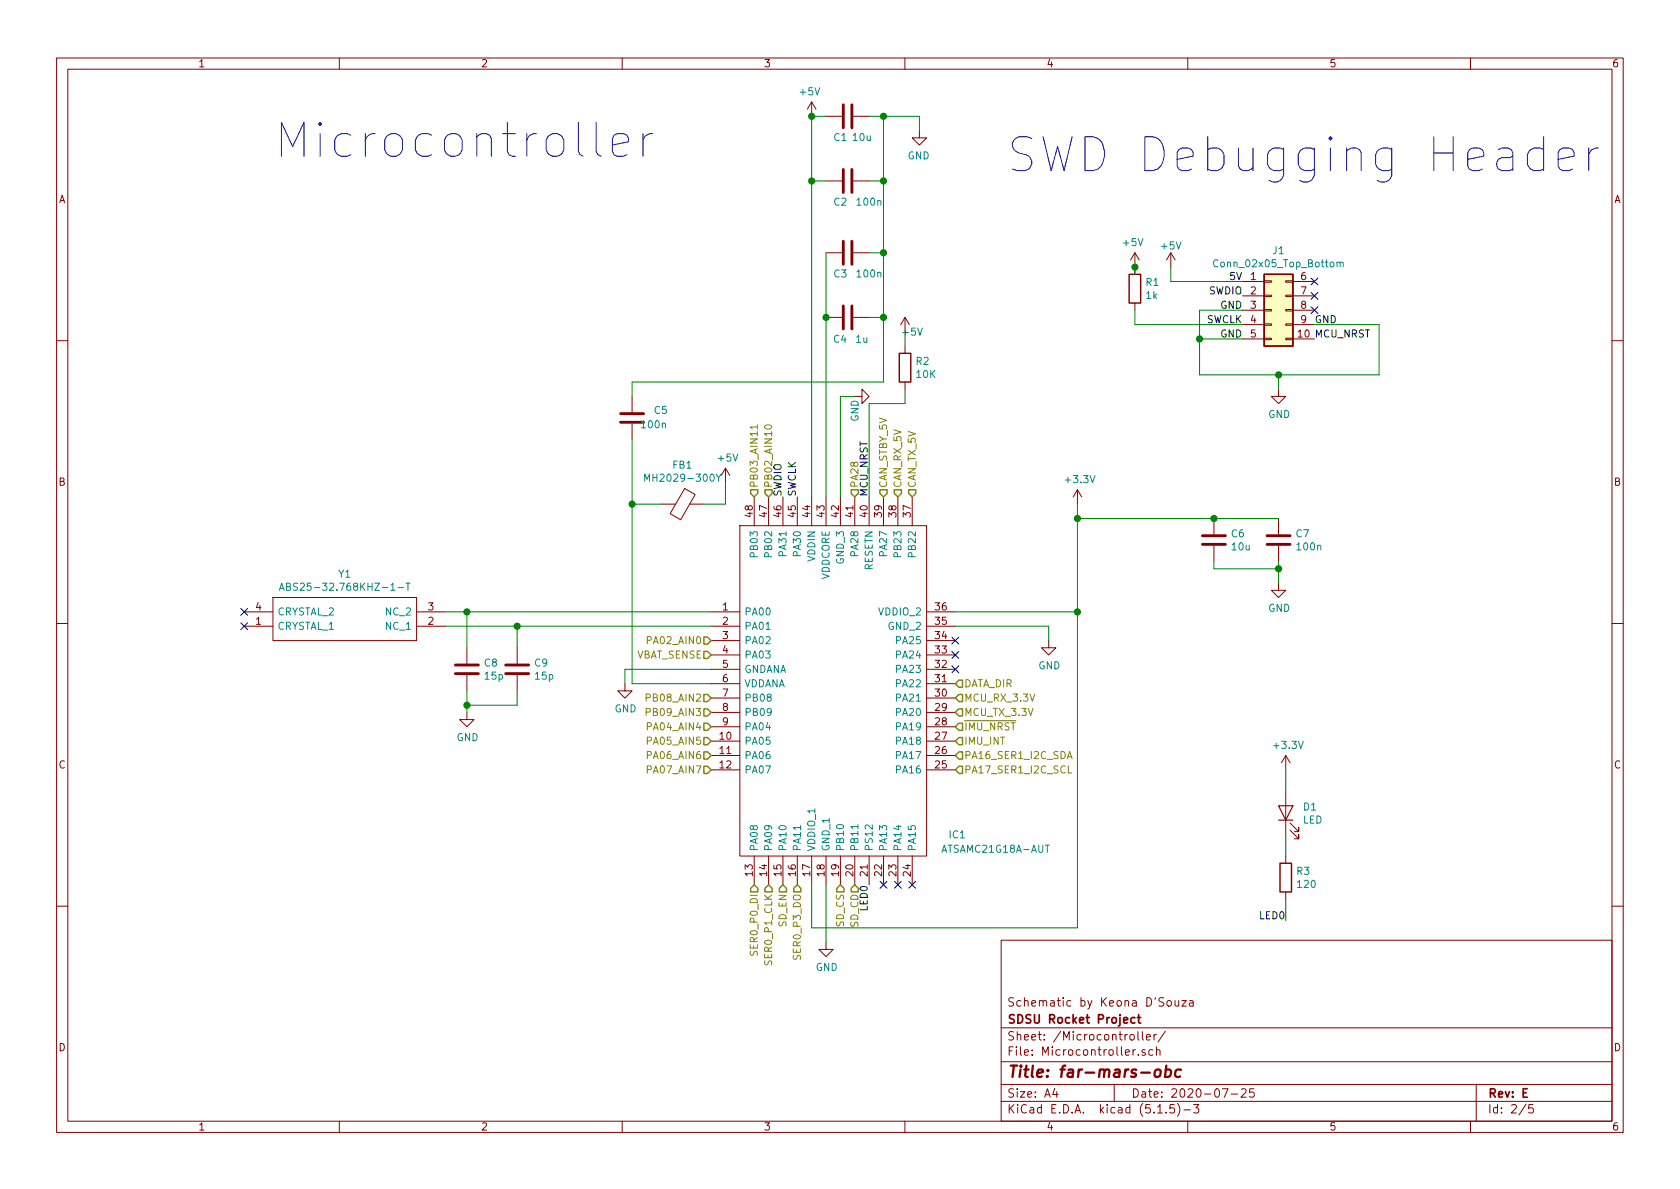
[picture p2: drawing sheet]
EESchema Schematic File Version 4
EELAYER 30 0
EELAYER END
$Descr A4 11693 8268
encoding utf-8
Sheet 2 5
Title "far-mars-obc"
Date "2020-07-25"
Rev "E"
Comp "SDSU Rocket Project"
Comment1 "Schematic by Keona D'Souza"
Comment2 ""
Comment3 ""
Comment4 ""
$EndDescr
NoConn ~ 6150 6150
NoConn ~ 6250 6150
NoConn ~ 6350 6150
Text Label 6050 6150 3    50   ~ 0
LED0
NoConn ~ 6650 4650
NoConn ~ 6650 4550
NoConn ~ 6650 4450
$Comp
L Device:C C?
U 1 1
P 8450 3750
AR Path="/5F4F3085" Ref="C?"  Part="1" 
AR Path="/5F4DCEF8/5F4F3085" Ref="C6"  Part="1" 
AR Path="/5F2263FF/5F4F3085" Ref="C?"  Part="1" 
F 0 "C6" H 8565 3796 50  0000 L CNN
F 1 "10u" H 8565 3705 50  0000 L CNN
F 2 "" H 8488 3600 50  0001 C CNN
F 3 "~" H 8450 3750 50  0001 C CNN
	1    8450 3750
	1    0    0    -1  
$EndComp
$Comp
L Device:C C?
U 1 1
P 8900 3750
AR Path="/5F4F308B" Ref="C?"  Part="1" 
AR Path="/5F4DCEF8/5F4F308B" Ref="C7"  Part="1" 
AR Path="/5F2263FF/5F4F308B" Ref="C?"  Part="1" 
F 0 "C7" H 9015 3796 50  0000 L CNN
F 1 "100n" H 9015 3705 50  0000 L CNN
F 2 "" H 8938 3600 50  0001 C CNN
F 3 "~" H 8900 3750 50  0001 C CNN
	1    8900 3750
	1    0    0    -1  
$EndComp
$Comp
L power:GND #PWR?
U 1 1
P 8900 4050
AR Path="/5F4F3091" Ref="#PWR?"  Part="1" 
AR Path="/5F4DCEF8/5F4F3091" Ref="#PWR010"  Part="1" 
AR Path="/5F2263FF/5F4F3091" Ref="#PWR?"  Part="1" 
F 0 "#PWR010" H 8900 3800 50  0001 C CNN
F 1 "GND" H 8905 3877 50  0000 C CNN
F 2 "" H 8900 4050 50  0001 C CNN
F 3 "" H 8900 4050 50  0001 C CNN
	1    8900 4050
	1    0    0    -1  
$EndComp
Wire Wire Line
	8900 3900 8900 3950
Wire Wire Line
	8450 3600 7500 3600
Wire Wire Line
	8450 3600 8900 3600
Connection ~ 8450 3600
Wire Wire Line
	8450 3900 8450 3950
Wire Wire Line
	8450 3950 8900 3950
Connection ~ 8900 3950
Wire Wire Line
	8900 3950 8900 4050
Wire Wire Line
	6650 4250 7500 4250
Wire Wire Line
	7500 3600 7500 4250
$Comp
L power:+3.3V #PWR?
U 1 1
P 7500 3500
AR Path="/5F4F30A1" Ref="#PWR?"  Part="1" 
AR Path="/5F4DCEF8/5F4F30A1" Ref="#PWR09"  Part="1" 
AR Path="/5F2263FF/5F4F30A1" Ref="#PWR?"  Part="1" 
F 0 "#PWR09" H 7500 3350 50  0001 C CNN
F 1 "+3.3V" H 7515 3673 50  0000 C CNN
F 2 "" H 7500 3500 50  0001 C CNN
F 3 "" H 7500 3500 50  0001 C CNN
	1    7500 3500
	1    0    0    -1  
$EndComp
Wire Wire Line
	7500 3500 7500 3600
Connection ~ 7500 3600
$Comp
L Device:R R?
U 1 1
P 6300 2550
AR Path="/5F4F30AA" Ref="R?"  Part="1" 
AR Path="/5F4DCEF8/5F4F30AA" Ref="R2"  Part="1" 
AR Path="/5F2263FF/5F4F30AA" Ref="R?"  Part="1" 
F 0 "R2" H 6370 2596 50  0000 L CNN
F 1 "10K" H 6370 2505 50  0000 L CNN
F 2 "" V 6230 2550 50  0001 C CNN
F 3 "~" H 6300 2550 50  0001 C CNN
	1    6300 2550
	1    0    0    -1  
$EndComp
$Comp
L power:+5V #PWR?
U 1 1
P 6300 2300
AR Path="/5F4F30B0" Ref="#PWR?"  Part="1" 
AR Path="/5F4DCEF8/5F4F30B0" Ref="#PWR05"  Part="1" 
AR Path="/5F2263FF/5F4F30B0" Ref="#PWR?"  Part="1" 
F 0 "#PWR05" H 6300 2150 50  0001 C CNN
F 1 "+5V" H 6350 2300 50  0000 C CNN
F 2 "" H 6300 2300 50  0001 C CNN
F 3 "" H 6300 2300 50  0001 C CNN
	1    6300 2300
	1    0    0    -1  
$EndComp
Wire Wire Line
	6300 2300 6300 2400
$Comp
L Device:C C?
U 1 1
P 3250 4650
AR Path="/5F4F30B7" Ref="C?"  Part="1" 
AR Path="/5F4DCEF8/5F4F30B7" Ref="C8"  Part="1" 
AR Path="/5F2263FF/5F4F30B7" Ref="C?"  Part="1" 
F 0 "C8" H 3365 4696 50  0000 L CNN
F 1 "15p" H 3365 4605 50  0000 L CNN
F 2 "" H 3288 4500 50  0001 C CNN
F 3 "~" H 3250 4650 50  0001 C CNN
	1    3250 4650
	1    0    0    -1  
$EndComp
$Comp
L Device:C C?
U 1 1
P 3600 4650
AR Path="/5F4F30BD" Ref="C?"  Part="1" 
AR Path="/5F4DCEF8/5F4F30BD" Ref="C9"  Part="1" 
AR Path="/5F2263FF/5F4F30BD" Ref="C?"  Part="1" 
F 0 "C9" H 3715 4696 50  0000 L CNN
F 1 "15p" H 3715 4605 50  0000 L CNN
F 2 "" H 3638 4500 50  0001 C CNN
F 3 "~" H 3600 4650 50  0001 C CNN
	1    3600 4650
	1    0    0    -1  
$EndComp
Wire Wire Line
	3250 4500 3250 4250
Connection ~ 3250 4250
Wire Wire Line
	3250 4250 3100 4250
Wire Wire Line
	3600 4500 3600 4350
Wire Wire Line
	3100 4350 3600 4350
Connection ~ 3600 4350
Wire Wire Line
	3600 4350 4950 4350
$Comp
L power:GND #PWR?
U 1 1
P 3250 4950
AR Path="/5F4F30D8" Ref="#PWR?"  Part="1" 
AR Path="/5F4DCEF8/5F4F30D8" Ref="#PWR013"  Part="1" 
AR Path="/5F2263FF/5F4F30D8" Ref="#PWR?"  Part="1" 
F 0 "#PWR013" H 3250 4700 50  0001 C CNN
F 1 "GND" H 3255 4777 50  0000 C CNN
F 2 "" H 3250 4950 50  0001 C CNN
F 3 "" H 3250 4950 50  0001 C CNN
	1    3250 4950
	1    0    0    -1  
$EndComp
Wire Wire Line
	3250 4800 3250 4900
Wire Wire Line
	3600 4800 3600 4900
Wire Wire Line
	3600 4900 3250 4900
Connection ~ 3250 4900
Wire Wire Line
	3250 4900 3250 4950
$Comp
L Device:Ferrite_Bead FB?
U 1 1
P 4750 3500
AR Path="/5F4F30E3" Ref="FB?"  Part="1" 
AR Path="/5F4DCEF8/5F4F30E3" Ref="FB1"  Part="1" 
AR Path="/5F2263FF/5F4F30E3" Ref="FB?"  Part="1" 
F 0 "FB1" V 4476 3500 50  0000 C CNN
F 1 "MH2029-300Y" V 4567 3500 50  0000 C CNN
F 2 "" V 4680 3500 50  0001 C CNN
F 3 "~" H 4750 3500 50  0001 C CNN
	1    4750 3500
	0    1    1    0   
$EndComp
$Comp
L power:+5V #PWR?
U 1 1
P 5050 3350
AR Path="/5F4F30E9" Ref="#PWR?"  Part="1" 
AR Path="/5F4DCEF8/5F4F30E9" Ref="#PWR08"  Part="1" 
AR Path="/5F2263FF/5F4F30E9" Ref="#PWR?"  Part="1" 
F 0 "#PWR08" H 5050 3200 50  0001 C CNN
F 1 "+5V" H 5065 3523 50  0000 C CNN
F 2 "" H 5050 3350 50  0001 C CNN
F 3 "" H 5050 3350 50  0001 C CNN
	1    5050 3350
	1    0    0    -1  
$EndComp
Wire Wire Line
	4950 4250 3250 4250
$Comp
L Device:C C?
U 1 1
P 4400 2900
AR Path="/5F4F30F0" Ref="C?"  Part="1" 
AR Path="/5F4DCEF8/5F4F30F0" Ref="C5"  Part="1" 
AR Path="/5F2263FF/5F4F30F0" Ref="C?"  Part="1" 
F 0 "C5" H 4200 2850 50  0000 C CNN
F 1 "100n" H 4250 2950 50  0000 C CNN
F 2 "" H 4438 2750 50  0001 C CNN
F 3 "~" H 4400 2900 50  0001 C CNN
	1    4400 2900
	-1   0    0    1   
$EndComp
Wire Wire Line
	4900 3500 5050 3500
Wire Wire Line
	5050 3500 5050 3350
$Comp
L power:GND #PWR?
U 1 1
P 6400 900
AR Path="/5F4F30FB" Ref="#PWR?"  Part="1" 
AR Path="/5F4DCEF8/5F4F30FB" Ref="#PWR02"  Part="1" 
AR Path="/5F2263FF/5F4F30FB" Ref="#PWR?"  Part="1" 
F 0 "#PWR02" H 6400 650 50  0001 C CNN
F 1 "GND" H 6405 727 50  0000 C CNN
F 2 "" H 6400 900 50  0001 C CNN
F 3 "" H 6400 900 50  0001 C CNN
	1    6400 900 
	-1   0    0    -1  
$EndComp
$Comp
L Device:C C?
U 1 1
P 5900 2200
AR Path="/5F4F3101" Ref="C?"  Part="1" 
AR Path="/5F4DCEF8/5F4F3101" Ref="C4"  Part="1" 
AR Path="/5F2263FF/5F4F3101" Ref="C?"  Part="1" 
F 0 "C4" V 6050 2200 50  0000 L CNN
F 1 "1u" V 6050 2050 50  0000 L CNN
F 2 "" H 5938 2050 50  0001 C CNN
F 3 "~" H 5900 2200 50  0001 C CNN
	1    5900 2200
	0    -1   1    0   
$EndComp
$Comp
L Device:C C?
U 1 1
P 5900 1750
AR Path="/5F4F3107" Ref="C?"  Part="1" 
AR Path="/5F4DCEF8/5F4F3107" Ref="C3"  Part="1" 
AR Path="/5F2263FF/5F4F3107" Ref="C?"  Part="1" 
F 0 "C3" V 5750 1700 50  0000 C CNN
F 1 "100n" V 5750 1900 50  0000 C CNN
F 2 "" H 5938 1600 50  0001 C CNN
F 3 "~" H 5900 1750 50  0001 C CNN
	1    5900 1750
	0    1    -1   0   
$EndComp
$Comp
L Device:C C?
U 1 1
P 5900 1250
AR Path="/5F4F310D" Ref="C?"  Part="1" 
AR Path="/5F4DCEF8/5F4F310D" Ref="C2"  Part="1" 
AR Path="/5F2263FF/5F4F310D" Ref="C?"  Part="1" 
F 0 "C2" V 5750 1200 50  0000 C CNN
F 1 "100n" V 5750 1400 50  0000 C CNN
F 2 "" H 5938 1100 50  0001 C CNN
F 3 "~" H 5900 1250 50  0001 C CNN
	1    5900 1250
	0    1    -1   0   
$EndComp
$Comp
L Device:C C?
U 1 1
P 5900 800
AR Path="/5F4F3113" Ref="C?"  Part="1" 
AR Path="/5F4DCEF8/5F4F3113" Ref="C1"  Part="1" 
AR Path="/5F2263FF/5F4F3113" Ref="C?"  Part="1" 
F 0 "C1" V 5750 750 50  0000 C CNN
F 1 "10u" V 5750 900 50  0000 C CNN
F 2 "" H 5938 650 50  0001 C CNN
F 3 "~" H 5900 800 50  0001 C CNN
	1    5900 800 
	0    1    -1   0   
$EndComp
$Comp
L power:+5V #PWR?
U 1 1
P 5650 800
AR Path="/5F4F3119" Ref="#PWR?"  Part="1" 
AR Path="/5F4DCEF8/5F4F3119" Ref="#PWR01"  Part="1" 
AR Path="/5F2263FF/5F4F3119" Ref="#PWR?"  Part="1" 
F 0 "#PWR01" H 5650 650 50  0001 C CNN
F 1 "+5V" H 5665 973 50  0000 C CNN
F 2 "" H 5650 800 50  0001 C CNN
F 3 "" H 5650 800 50  0001 C CNN
	1    5650 800 
	-1   0    0    -1  
$EndComp
Wire Wire Line
	6050 800  6150 800 
Wire Wire Line
	5750 800  5650 800 
Wire Wire Line
	5650 800  5650 1250
Connection ~ 5650 1250
Wire Wire Line
	5750 1250 5650 1250
Wire Wire Line
	6050 1250 6150 1250
Wire Wire Line
	6150 1250 6150 800 
Wire Wire Line
	6400 800  6400 900 
Wire Wire Line
	6150 1250 6150 1750
Wire Wire Line
	6150 1750 6050 1750
Connection ~ 6150 1250
Wire Wire Line
	6150 1750 6150 2200
Wire Wire Line
	6150 2200 6050 2200
Connection ~ 6150 1750
Wire Wire Line
	5750 1750 5750 2200
Connection ~ 5750 2200
Wire Wire Line
	6150 800  6400 800 
Connection ~ 6150 800 
Connection ~ 5650 800 
Wire Wire Line
	4400 2750 4400 2650
Wire Wire Line
	6050 2800 6300 2800
Wire Wire Line
	6300 2800 6300 2700
Wire Wire Line
	6150 2650 6150 2200
Connection ~ 6150 2200
Text Notes 1900 1100 0    236  ~ 0
Microcontroller\n
NoConn ~ 1700 4250
NoConn ~ 1700 4350
Wire Wire Line
	6050 2800 6050 3450
Wire Wire Line
	5750 2200 5750 3450
Wire Wire Line
	5650 1250 5650 3450
Wire Wire Line
	5650 6150 5650 6450
Wire Wire Line
	5650 6450 7500 6450
Wire Wire Line
	7500 6450 7500 4250
Connection ~ 7500 4250
Wire Wire Line
	5750 6150 5750 6550
$Comp
L power:GND #PWR?
U 1 1
P 5750 6550
AR Path="/5F4F315D" Ref="#PWR?"  Part="1" 
AR Path="/5F4DCEF8/5F4F315D" Ref="#PWR015"  Part="1" 
AR Path="/5F2263FF/5F4F315D" Ref="#PWR?"  Part="1" 
F 0 "#PWR015" H 5750 6300 50  0001 C CNN
F 1 "GND" H 5755 6377 50  0000 C CNN
F 2 "" H 5750 6550 50  0001 C CNN
F 3 "" H 5750 6550 50  0001 C CNN
	1    5750 6550
	1    0    0    -1  
$EndComp
Wire Wire Line
	6650 4350 7300 4350
$Comp
L power:GND #PWR?
U 1 1
P 7300 4450
AR Path="/5F4F3164" Ref="#PWR?"  Part="1" 
AR Path="/5F4DCEF8/5F4F3164" Ref="#PWR011"  Part="1" 
AR Path="/5F2263FF/5F4F3164" Ref="#PWR?"  Part="1" 
F 0 "#PWR011" H 7300 4200 50  0001 C CNN
F 1 "GND" H 7305 4277 50  0000 C CNN
F 2 "" H 7300 4450 50  0001 C CNN
F 3 "" H 7300 4450 50  0001 C CNN
	1    7300 4450
	1    0    0    -1  
$EndComp
Wire Wire Line
	7300 4350 7300 4450
Wire Wire Line
	4950 4650 4350 4650
Wire Wire Line
	4350 4650 4350 4750
$Comp
L power:GND #PWR?
U 1 1
P 4350 4750
AR Path="/5F4F316D" Ref="#PWR?"  Part="1" 
AR Path="/5F4DCEF8/5F4F316D" Ref="#PWR012"  Part="1" 
AR Path="/5F2263FF/5F4F316D" Ref="#PWR?"  Part="1" 
F 0 "#PWR012" H 4350 4500 50  0001 C CNN
F 1 "GND" H 4355 4577 50  0000 C CNN
F 2 "" H 4350 4750 50  0001 C CNN
F 3 "" H 4350 4750 50  0001 C CNN
	1    4350 4750
	1    0    0    -1  
$EndComp
Wire Wire Line
	5850 3450 5850 2750
Wire Wire Line
	5850 2750 5950 2750
$Comp
L power:GND #PWR?
U 1 1
P 5950 2750
AR Path="/5F4F3175" Ref="#PWR?"  Part="1" 
AR Path="/5F4DCEF8/5F4F3175" Ref="#PWR07"  Part="1" 
AR Path="/5F2263FF/5F4F3175" Ref="#PWR?"  Part="1" 
F 0 "#PWR07" H 5950 2500 50  0001 C CNN
F 1 "GND" H 5850 2750 50  0000 C CNN
F 2 "" H 5950 2750 50  0001 C CNN
F 3 "" H 5950 2750 50  0001 C CNN
	1    5950 2750
	0    -1   -1   0   
$EndComp
$Comp
L Device:LED D?
U 1 1
P 8950 5650
AR Path="/5F4F317B" Ref="D?"  Part="1" 
AR Path="/5F4DCEF8/5F4F317B" Ref="D1"  Part="1" 
AR Path="/5F2263FF/5F4F317B" Ref="D?"  Part="1" 
F 0 "D1" V 8989 5533 50  0000 R CNN
F 1 "LED" V 8898 5533 50  0000 R CNN
F 2 "" H 8950 5650 50  0001 C CNN
F 3 "~" H 8950 5650 50  0001 C CNN
	1    8950 5650
	0    -1   -1   0   
$EndComp
$Comp
L power:+3.3V #PWR?
U 1 1
P 8950 5350
AR Path="/5F4F3181" Ref="#PWR?"  Part="1" 
AR Path="/5F4DCEF8/5F4F3181" Ref="#PWR014"  Part="1" 
AR Path="/5F2263FF/5F4F3181" Ref="#PWR?"  Part="1" 
F 0 "#PWR014" H 8950 5200 50  0001 C CNN
F 1 "+3.3V" H 8965 5523 50  0000 C CNN
F 2 "" H 8950 5350 50  0001 C CNN
F 3 "" H 8950 5350 50  0001 C CNN
	1    8950 5350
	1    0    0    -1  
$EndComp
Wire Wire Line
	8950 5500 8950 5350
$Comp
L Device:R R?
U 1 1
P 8950 6100
AR Path="/5F4F3188" Ref="R?"  Part="1" 
AR Path="/5F4DCEF8/5F4F3188" Ref="R3"  Part="1" 
AR Path="/5F2263FF/5F4F3188" Ref="R?"  Part="1" 
F 0 "R3" H 9020 6146 50  0000 L CNN
F 1 "120" H 9020 6055 50  0000 L CNN
F 2 "" V 8880 6100 50  0001 C CNN
F 3 "~" H 8950 6100 50  0001 C CNN
	1    8950 6100
	1    0    0    -1  
$EndComp
Wire Wire Line
	8950 5950 8950 5800
Text Label 8950 6400 2    50   ~ 0
LED0
Wire Wire Line
	8950 6400 8950 6250
$Comp
L Connector_Generic:Conn_02x05_Top_Bottom J?
U 1 1
P 8850 2150
AR Path="/5F4F5E4D" Ref="J?"  Part="1" 
AR Path="/5F4DCEF8/5F4F5E4D" Ref="J1"  Part="1" 
AR Path="/5F2263FF/5F4F5E4D" Ref="J?"  Part="1" 
F 0 "J1" H 8900 2567 50  0000 C CNN
F 1 "Conn_02x05_Top_Bottom" H 8900 2476 50  0000 C CNN
F 2 "" H 8850 2150 50  0001 C CNN
F 3 "~" H 8850 2150 50  0001 C CNN
	1    8850 2150
	1    0    0    -1  
$EndComp
Text Label 8650 1950 2    50   ~ 0
5V
Text Label 8650 2050 2    50   ~ 0
SWDIO
Text Label 8650 2150 2    50   ~ 0
GND
Text Label 8650 2250 2    50   ~ 0
SWCLK
Text Label 8650 2350 2    50   ~ 0
GND
NoConn ~ 9150 1950
NoConn ~ 9150 2050
NoConn ~ 9150 2150
Text Label 9150 2250 0    50   ~ 0
GND
Text Label 9150 2350 0    50   ~ 0
MCU_NRST
$Comp
L power:+5V #PWR?
U 1 1
P 8150 1850
AR Path="/5F4F5E5D" Ref="#PWR?"  Part="1" 
AR Path="/5F4DCEF8/5F4F5E5D" Ref="#PWR04"  Part="1" 
AR Path="/5F2263FF/5F4F5E5D" Ref="#PWR?"  Part="1" 
F 0 "#PWR04" H 8150 1700 50  0001 C CNN
F 1 "+5V" H 8150 2000 50  0000 C CNN
F 2 "" H 8150 1850 50  0001 C CNN
F 3 "" H 8150 1850 50  0001 C CNN
	1    8150 1850
	-1   0    0    -1  
$EndComp
Wire Wire Line
	8650 1950 8150 1950
Wire Wire Line
	8150 1950 8150 1850
$Comp
L Device:R R?
U 1 1
P 7900 2000
AR Path="/5F4F5E65" Ref="R?"  Part="1" 
AR Path="/5F4DCEF8/5F4F5E65" Ref="R1"  Part="1" 
AR Path="/5F2263FF/5F4F5E65" Ref="R?"  Part="1" 
F 0 "R1" H 7970 2046 50  0000 L CNN
F 1 "1k" H 7970 1955 50  0000 L CNN
F 2 "" V 7830 2000 50  0001 C CNN
F 3 "~" H 7900 2000 50  0001 C CNN
	1    7900 2000
	1    0    0    -1  
$EndComp
Wire Wire Line
	8650 2250 7900 2250
$Comp
L power:+5V #PWR?
U 1 1
P 7900 1850
AR Path="/5F4F5E6C" Ref="#PWR?"  Part="1" 
AR Path="/5F4DCEF8/5F4F5E6C" Ref="#PWR03"  Part="1" 
AR Path="/5F2263FF/5F4F5E6C" Ref="#PWR?"  Part="1" 
F 0 "#PWR03" H 7900 1700 50  0001 C CNN
F 1 "+5V" H 7915 2023 50  0000 C CNN
F 2 "" H 7900 1850 50  0001 C CNN
F 3 "" H 7900 1850 50  0001 C CNN
	1    7900 1850
	-1   0    0    -1  
$EndComp
$Comp
L power:GND #PWR?
U 1 1
P 8900 2700
AR Path="/5F4F5E72" Ref="#PWR?"  Part="1" 
AR Path="/5F4DCEF8/5F4F5E72" Ref="#PWR06"  Part="1" 
AR Path="/5F2263FF/5F4F5E72" Ref="#PWR?"  Part="1" 
F 0 "#PWR06" H 8900 2450 50  0001 C CNN
F 1 "GND" H 8905 2527 50  0000 C CNN
F 2 "" H 8900 2700 50  0001 C CNN
F 3 "" H 8900 2700 50  0001 C CNN
	1    8900 2700
	1    0    0    -1  
$EndComp
Wire Wire Line
	8650 2150 8350 2150
Wire Wire Line
	8350 2150 8350 2350
Wire Wire Line
	8350 2600 8900 2600
Wire Wire Line
	8650 2350 8350 2350
Connection ~ 8350 2350
Wire Wire Line
	8350 2350 8350 2600
Wire Wire Line
	9150 2250 9600 2250
Wire Wire Line
	9600 2250 9600 2600
Wire Wire Line
	9600 2600 8900 2600
Text Notes 7000 1200 0    236  ~ 0
\nSWD Debugging Header\n
Wire Wire Line
	7900 1850 7900 1900
Wire Wire Line
	7900 2150 7900 2250
Wire Wire Line
	8900 2600 8900 2700
Connection ~ 8900 2600
Connection ~ 7900 1850
$Comp
L far-mars-custom:ATSAMC21G18A-AUT IC1
U 1 1
P 4950 4250
AR Path="/5F4DCEF8/5F1C00EF" Ref="IC1"  Part="1" 
AR Path="/5F2263FF/5F1C00EF" Ref="IC?"  Part="1" 
F 0 "IC1" H 6600 2700 50  0000 L CNN
F 1 "ATSAMC21G18A-AUT" H 6550 2600 50  0000 L CNN
F 2 "QFP50P900X900X120-48N" H 6500 4850 50  0001 L CNN
F 3 "http://www.mouser.com/ds/2/36/Atmel-42365-SAMC21_Datasheet-894213.pdf" H 6500 4750 50  0001 L CNN
F 4 "ARM Microcontrollers - MCU Cortex-M0+, 256KB FLASH,32KB SRAM - 48TQFP,85C TEMP, GREEN, 5V, 48MHZ, T&R" H 6500 4650 50  0001 L CNN "Description"
F 5 "1.2" H 6500 4550 50  0001 L CNN "Height"
F 6 "Microchip" H 6500 4450 50  0001 L CNN "Manufacturer_Name"
F 7 "ATSAMC21G18A-AUT" H 6500 4350 50  0001 L CNN "Manufacturer_Part_Number"
F 8 "ATSAMC21G18A-AUT" H 6500 4250 50  0001 L CNN "Arrow Part Number"
F 9 "https://www.arrow.com/en/products/atsamc21g18a-aut/microchip-technology" H 6500 4150 50  0001 L CNN "Arrow Price/Stock"
F 10 "556-ATSAMC21G18A-AUT" H 6500 4050 50  0001 L CNN "Mouser Part Number"
F 11 "https://www.mouser.co.uk/ProductDetail/Microchip-Technology-Atmel/ATSAMC21G18A-AUT?qs=TUMPge1mmM7%2FdpSko%252B9dFw%3D%3D" H 6500 3950 50  0001 L CNN "Mouser Price/Stock"
	1    4950 4250
	1    0    0    -1  
$EndComp
$Comp
L far-mars-custom:ABS25-32.768KHZ-1-T Y1
U 1 1
P 1700 4250
AR Path="/5F4DCEF8/5F1C5CF0" Ref="Y1"  Part="1" 
AR Path="/5F2263FF/5F1C5CF0" Ref="Y?"  Part="1" 
F 0 "Y1" H 2400 4515 50  0000 C CNN
F 1 "ABS25-32.768KHZ-1-T" H 2400 4424 50  0000 C CNN
F 2 "ABS2532768KHZT" H 2950 4350 50  0001 L CNN
F 3 "https://4donline.ihs.com/images/VipMasterIC/IC/ABRC/ABRCS01091/ABRCS01091-1.pdf?hkey=EF798316E3902B6ED9A73243A3159BB0" H 2950 4250 50  0001 L CNN
F 4 "Abracon 32.768kHz Crystal Unit +/-10ppm SMD 4-Pin 8 x 3.8 x 2.5mm" H 2950 4150 50  0001 L CNN "Description"
F 5 "2" H 2950 4050 50  0001 L CNN "Height"
F 6 "ABRACON" H 2950 3950 50  0001 L CNN "Manufacturer_Name"
F 7 "ABS25-32.768KHZ-1-T" H 2950 3850 50  0001 L CNN "Manufacturer_Part_Number"
F 8 "ABS25-32.768KHZ-1-T" H 2950 3750 50  0001 L CNN "Arrow Part Number"
F 9 "https://www.arrow.com/en/products/abs25-32.768khz-1-t/abracon" H 2950 3650 50  0001 L CNN "Arrow Price/Stock"
F 10 "815-ABS25-32.7K-1-T" H 2950 3550 50  0001 L CNN "Mouser Part Number"
F 11 "https://www.mouser.co.uk/ProductDetail/ABRACON/ABS25-32768KHZ-1-T?qs=d7g9p1yFhWapcNg5vvAy3Q%3D%3D" H 2950 3450 50  0001 L CNN "Mouser Price/Stock"
	1    1700 4250
	1    0    0    -1  
$EndComp
Text HLabel 4950 4450 0    50   Input ~ 0
PA02_AIN0
Text HLabel 4950 4550 0    50   Input ~ 0
VBAT_SENSE
Wire Wire Line
	4400 3050 4400 3500
Wire Wire Line
	4400 3500 4600 3500
Connection ~ 4400 3500
Wire Wire Line
	4400 3500 4400 4750
Wire Wire Line
	4400 4750 4950 4750
Text HLabel 4950 4850 0    50   Input ~ 0
PB08_AIN2
Text HLabel 4950 4950 0    50   Input ~ 0
PB09_AIN3
Text HLabel 4950 5050 0    50   Input ~ 0
PA04_AIN4
Text HLabel 4950 5150 0    50   Input ~ 0
PA05_AIN5
Text HLabel 4950 5250 0    50   Input ~ 0
PA06_AIN6
Text HLabel 4950 5350 0    50   Input ~ 0
PA07_AIN7
Text HLabel 5250 6150 3    50   Input ~ 0
SER0_P0_DI
Text HLabel 5350 6150 3    50   Input ~ 0
SER0_P1_CLK
Text HLabel 5450 6150 3    50   Input ~ 0
SD_EN
Text HLabel 5550 6150 3    50   Input ~ 0
SER0_P3_DO
Text HLabel 5850 6150 3    50   Input ~ 0
SD_CS
Text HLabel 5950 6150 3    50   Input ~ 0
SD_CD
Text HLabel 6650 4750 2    50   Input ~ 0
DATA_DIR
Text HLabel 6650 4850 2    50   Input ~ 0
MCU_RX_3.3V
Text HLabel 6650 4950 2    50   Input ~ 0
MCU_TX_3.3V
Text HLabel 6650 5050 2    50   Input ~ 0
~IMU_NRST
Text HLabel 6650 5150 2    50   Input ~ 0
IMU_INT
Text HLabel 6650 5250 2    50   Input ~ 0
PA16_SER1_I2C_SDA
Text HLabel 6650 5350 2    50   Input ~ 0
PA17_SER1_I2C_SCL
Text HLabel 6350 3450 1    50   Input ~ 0
CAN_TX_5V
Text HLabel 6250 3450 1    50   Input ~ 0
CAN_RX_5V
Text HLabel 6150 3450 1    50   Input ~ 0
CAN_STBY_5V
Text HLabel 5950 3450 1    50   Input ~ 0
PA28
Text HLabel 5350 3450 1    50   Input ~ 0
PB02_AIN10
Text HLabel 5250 3450 1    50   Input ~ 0
PB03_AIN11
Text Label 6050 3450 1    50   ~ 0
MCU_NRST
Text Label 5450 3450 1    50   ~ 0
SWDIO
Text Label 5550 3450 1    50   ~ 0
SWCLK
Wire Wire Line
	4400 2650 6150 2650
$EndSCHEMATC
